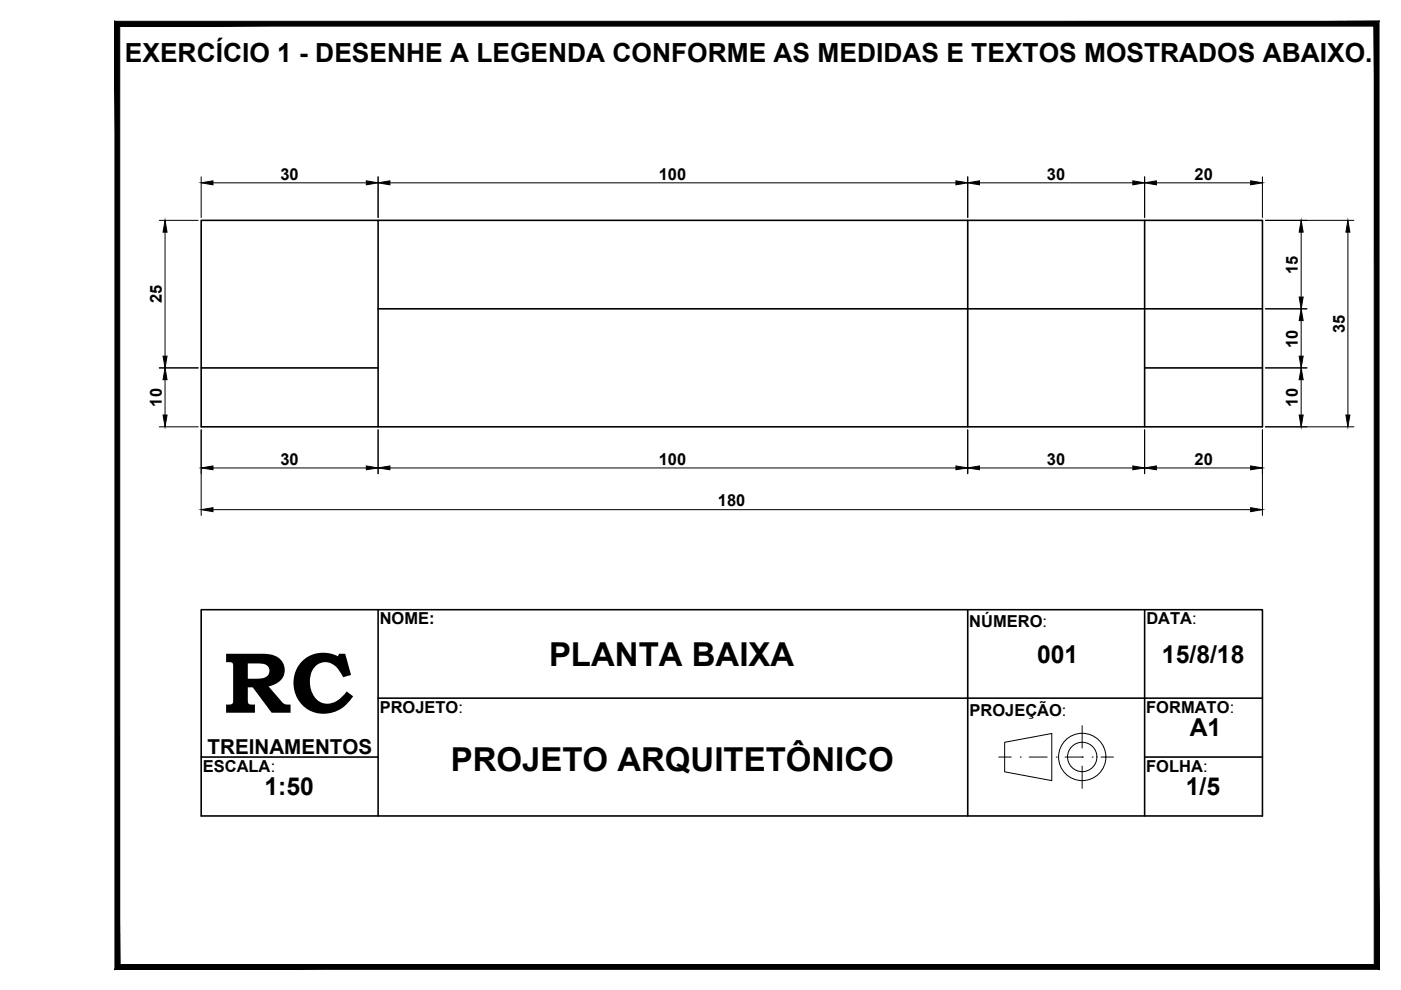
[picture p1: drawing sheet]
<svg xmlns="http://www.w3.org/2000/svg" width="297mm" height="210mm" viewBox="0 0 297 210" stroke-linecap="round" stroke-linejoin="round" font-family="sans-serif">
<!-- layer: Legenda -->
<g fill="none" stroke="#000" stroke-width=".34">
<path d="M42.7 46.7h225v43.8h-225zM80.2 46.7v43.8M205.2 46.7v43.8M242.7 46.7v43.8M42.7 78h37.5M80.2 65.5h187.5M242.7 78h25M42.7 129.3h225v43.7h-225zM80.2 129.3v43.7M205.2 129.3v43.7M242.7 129.3v43.7M80.2 148h187.5"/>
<path d="M42.7 160.5h37.5M242.7 160.5h25"/>
</g>
<!-- layer: cotas -->
<g fill="none" stroke="#000" stroke-width=".21">
<path d="M42.7 37.5v8.6M45.2 38.8h32.5M80.2 37.5v8.6M82.7 38.8h120M205.2 37.5v8.6M207.7 38.8h32.5M242.7 37.5v8.6M245.2 38.8h20M267.7 37.5v8.6M33.8 46.7h8.2M35 49.2v26.3M268.3 46.7h18.7"/>
<path d="M275.9 49.2v13.8M285.8 49.2v38.8M33.8 78h8.2M268.3 78h8.8M268.3 65.5h8.8M275.9 68v7.5M33.8 90.5h8.2M35 80.5v7.5M42.7 91.1v18.2M45.2 99.2h32.5M80.2 91.1v9.3M82.7 99.2h120"/>
<path d="M205.2 91.1v9.3M207.7 99.2h32.5M242.7 91.1v9.3M245.2 99.2h20M267.7 91.1v18.2M268.3 90.5h18.7M275.9 80.5v7.5M45.2 108.1h220"/>
</g>
<g fill="#000" stroke="#000" stroke-width=".21">
<path d="M42.7 38.8l2.5-.5v.9zM77.7 38.3l2.5 .5-2.5 .4zM80.2 38.8l2.5-.5v.9zM202.7 38.3l2.5 .5-2.5 .4zM205.2 38.8l2.5-.5v.9zM240.2 38.3l2.5 .5-2.5 .4zM242.7 38.8l2.5-.5v.9zM265.2 38.3l2.5 .5-2.5 .4zM35 46.7l.4 2.5h-.8zM275.9 46.7l.4 2.5h-.9zM285.8 46.7l.4 2.5h-.8zM34.6 75.5h.8l-.4 2.5z"/>
<path d="M275.4 75.5h.9l-.4 2.5zM275.9 65.5l.4 2.5h-.9zM275.4 63h.9l-.4 2.5zM34.6 88h.8l-.4 2.5zM35 78l.4 2.5h-.8zM42.7 99.2l2.5-.4v.8zM77.7 98.8l2.5 .4-2.5 .4zM80.2 99.2l2.5-.4v.8zM202.7 98.8l2.5 .4-2.5 .4zM205.2 99.2l2.5-.4v.8zM240.2 98.8l2.5 .4-2.5 .4zM242.7 99.2l2.5-.4v.8z"/>
<path d="M265.2 98.8l2.5 .4-2.5 .4zM275.4 88h.9l-.4 2.5zM275.9 78l.4 2.5h-.9zM285.4 88h.8l-.4 2.5zM42.7 108.1l2.5-.5v.9zM265.2 107.6l2.5 .5-2.5 .4z"/>
</g>
<!-- layer: Textos -->
<g fill="none" stroke="#000" stroke-width=".21">
<path d="M213 157.4l10-1.9v10l-10-1.9zM229.4 153.9v4.7M211.7 160.5h2.7M216.3 160.5h.1M218.2 160.5h3.8M223.9 160.5h.1M225.8 160.5h3.8M229.4 160.5h.1M229.4 162.4v4.8M231.5 160.5h.1M233.5 160.5h2.6"/>
<circle cx="229.5" cy="160.5" r="5"/>
<circle cx="229.5" cy="160.5" r="3.1"/>
</g>
<!-- layer: 0 -->
<path d="M24.9 5h267v200h-267z" fill="none" stroke="#000" stroke-width=".21"/>
<!-- layer: Formato -->
<path d="M25.4 204.5l-1 1 267-1zM24.4 205.5l267-1 1 1zM291.4 5.5v199l1 1zM291.4 5.5l1-1v201zM25.4 5.5h266l1-1zM24.4 4.5h268l-267 1zM24.4 4.5l1 200v-199zM24.4 4.5l1 200-1 1z" fill="#000" stroke="#000" stroke-width=".21"/>
<text font-size="18.4" x="47.3" y="151.1">RC</text>
<g font-size="7">
<text x="116.4" y="141.1">PLANTA BAIXA</text>
<text x="95.6" y="163.4">PROJETO ARQUITETÔNICO</text>
</g>
<text font-size="5.6" x="26.5" y="13.1">EXERCÍCIO 1 - DESENHE A LEGENDA CONFORME AS MEDIDAS E TEXTOS MOSTRADOS ABAIXO.</text>
<g font-size="5.2">
<text x="219.9" y="140.5">001</text>
<text x="246.4" y="140.5">15/8/18</text>
<text x="252.3" y="156.2">A1</text>
<text x="56.1" y="168.6">1:50</text>
<text x="251.4" y="168.6">1/5</text>
</g>
<text font-size="4.4" x="44" y="159.8">TREINAMENTOS</text>
<g font-size="3.5">
<text x="59.5" y="38.1">30</text>
<text x="139.7" y="38.1">100</text>
<text x="222" y="38.1">30</text>
<text x="253.3" y="38.1">20</text>
<text x="275.2" y="58.2" transform="rotate(-90 275.2 58.2)">15</text>
<text x="34.3" y="64.3" transform="rotate(-90 34.3 64.3)">25</text>
<text x="285.1" y="70.6" transform="rotate(-90 285.1 70.6)">35</text>
<text x="275.2" y="73.7" transform="rotate(-90 275.2 73.7)">10</text>
<text x="34.3" y="86.2" transform="rotate(-90 34.3 86.2)">10</text>
<text x="275.2" y="86.2" transform="rotate(-90 275.2 86.2)">10</text>
<text x="59.5" y="98.5">30</text>
<text x="139.7" y="98.5">100</text>
<text x="222" y="98.5">30</text>
<text x="253.3" y="98.5">20</text>
<text x="152.2" y="107.4">180</text>
<text x="80.5" y="132.4">NOME:</text>
<text x="205.5" y="133">NÚMERO:</text>
<text x="243.1" y="132.4">DATA:</text>
<text x="80.5" y="151.2">PROJETO:</text>
<text x="205.6" y="151.7">PROJEÇÃO:</text>
<text x="243" y="151.2">FORMATO:</text>
<text x="43" y="163.7">ESCALA:</text>
<text x="243" y="163.7">FOLHA:</text>
</g>
</svg>
